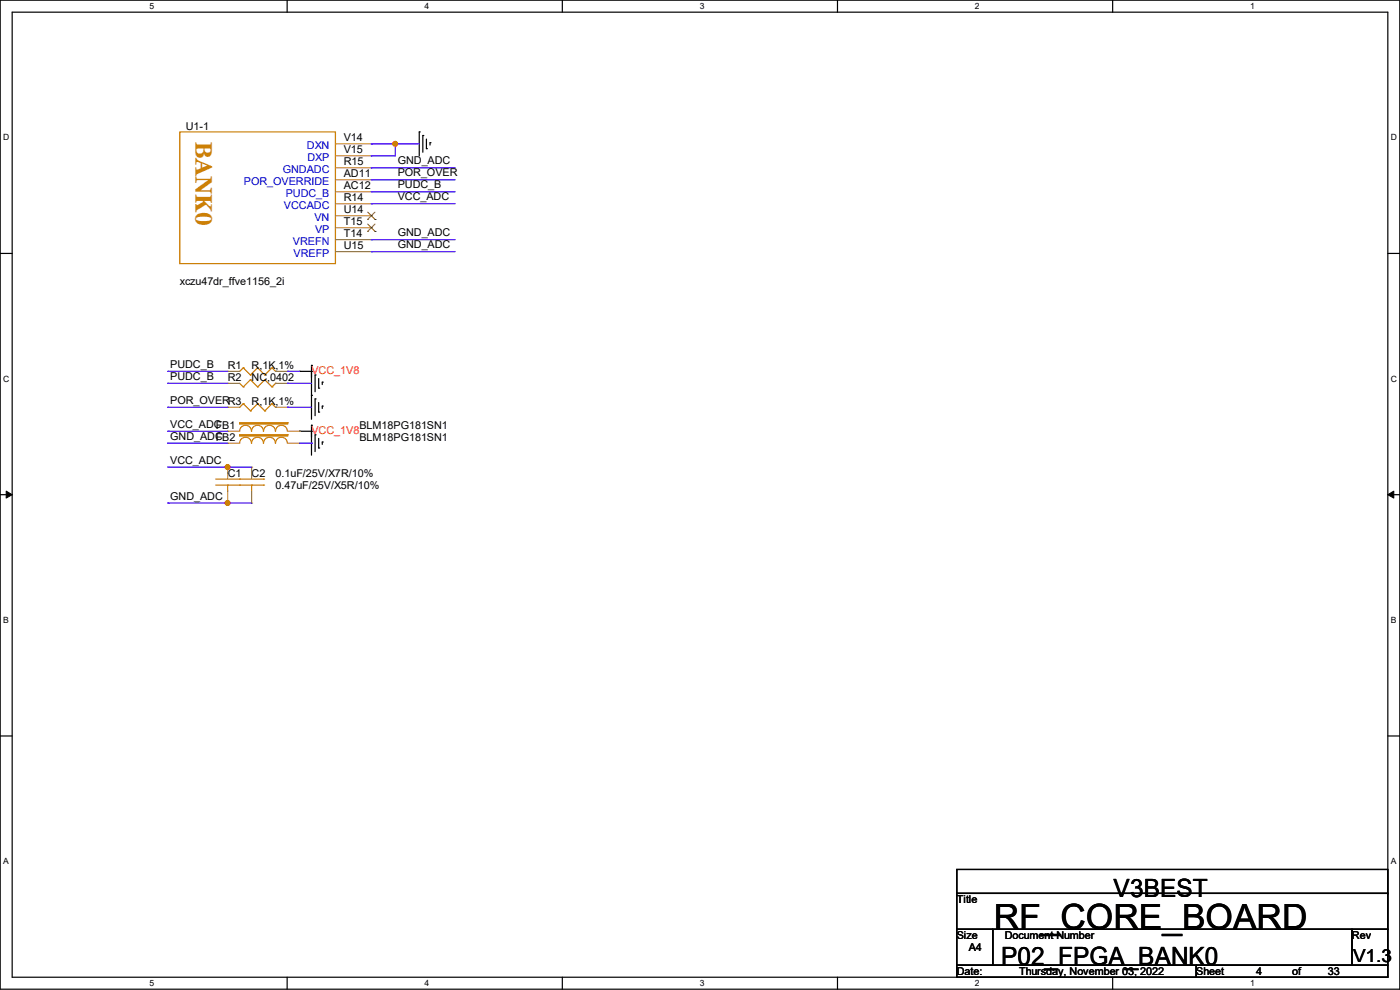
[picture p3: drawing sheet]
<svg xmlns="http://www.w3.org/2000/svg" width="297mm" height="210mm" viewBox="0 0 297 210" stroke-linecap="round" stroke-linejoin="round" font-family="sans-serif">
<path d="M0 0h297v209.8h-297zM2.6 2.6h291.8v204.7h-291.8z" fill="none" stroke="#000" stroke-width=".25"/>
<g fill="#fff">
<path d="M31.7 .3h1v2h-1z"/>
<path d="M31.7 207.6h1v1.9h-1z"/>
</g>
<path d="M60.9 0v2.6M60.9 207.3v2.5" fill="none" stroke="#000" stroke-width=".25"/>
<g fill="#fff">
<path d="M90.1 .3h1v2h-1z"/>
<path d="M90.1 207.6h1v1.9h-1z"/>
</g>
<path d="M119.3 0v2.6M119.3 207.3v2.5" fill="none" stroke="#000" stroke-width=".25"/>
<g fill="#fff">
<path d="M148.5 .3h.9v2h-.9z"/>
<path d="M148.5 207.6h.9v1.9h-.9z"/>
</g>
<path d="M177.7 0v2.6M177.7 207.3v2.5" fill="none" stroke="#000" stroke-width=".25"/>
<g fill="#fff">
<path d="M206.8 .3h1v2h-1z"/>
<path d="M206.8 207.6h1v1.9h-1z"/>
</g>
<path d="M236.1 0v2.6M236.1 207.3v2.5" fill="none" stroke="#000" stroke-width=".25"/>
<g fill="#fff">
<path d="M265.2 .3h1v2h-1z"/>
<path d="M265.2 207.6h1v1.9h-1z"/>
<path d="M.7 28.2h1.2v1.9h-1.2z"/>
<path d="M295.1 28.2h1.2v1.9h-1.2z"/>
<path d="M.7 79.3h1.2v2h-1.2z"/>
<path d="M295.1 79.3h1.2v2h-1.2z"/>
</g>
<path d="M0 53.8h2.6M294.4 53.8h2.6" fill="none" stroke="#000" stroke-width=".25"/>
<g fill="#fff">
<path d="M.7 130.5h1.2v2h-1.2z"/>
<path d="M295.1 130.5h1.1v2h-1.1z"/>
</g>
<path d="M0 104.9h2.6M294.4 104.9h2.6" fill="none" stroke="#000" stroke-width=".25"/>
<path d="M1.3 104.2l1.3 .7-1.3 .8zM294.4 104.9l1.3-.7v1.5z" fill="#000" stroke="#000" stroke-width=".21"/>
<g fill="#fff">
<path d="M.7 181.7h1.2v2h-1.2z"/>
<path d="M295.1 181.7h1.1v2h-1.1z"/>
</g>
<g fill="none" stroke="#000" stroke-width=".25">
<path d="M88.9 28h.1M88.9 28v5.1M89.7 28.7h.1M89.7 28.7v3.6M90.5 31.5h.1M90.5 29.5v2M91.2 30.3h.1M91.2 30.3v.5M63.5 78.8h.1M63.5 78.8h2.6M66.1 77.5h.1M66.1 78.8h.1"/>
<path d="M66.1 77.5v11.4M66.8 79.5h.1M66.8 79.5v3.6M63.5 91.5h.1M63.5 91.5h2.6M66.1 83.9h.1M66.1 90.2h.1M66.1 91.5h.1M66.1 90.2v6.4M66.8 84.6h.1M66.8 92.2h.1M66.8 84.6v3.6"/>
<path d="M66.8 92.2v3.6M67.6 82.3h.1M67.6 87.4h.1M67.6 95h.1M67.6 80.3v2M67.6 85.4v2M67.6 93v2M68.4 81.1h.1M68.4 86.1h.1M68.4 93.8h.1M68.4 81.1v.5M68.4 86.1v.6"/>
<path d="M68.4 93.8v.5M0 156.1h2.6M294.4 156.1h2.6M203 184.4h91.4v5.1h-91.4zM203 189.5h91.4v7.6h-91.4zM203 197.1h7.6v7.7h-7.6zM210.6 197.1h76.2v7.7h-76.2zM286.8 197.1h7.6v7.7h-7.6zM203 204.8h50.8v2.5h-50.8zM253.8 204.8h40.6v2.5h-40.6z"/>
</g>
<g fill="none" stroke="#cc8006" stroke-width=".25">
<path d="M38.1 28h33.1v27.9h-33.1zM51.6 78h.1M51.6 78l-.8 .8M51.6 78l1.5 1.5M53.1 79.5h.1M54.7 78h.1M54.7 78l1.5 1.5M54.7 78l-1.6 1.5M56.2 79.5h.1M57.7 78h.1M57.7 78l-1.5 1.5M57.7 78l.8 .8"/>
<path d="M58.5 78.8h.1M50.8 89.7h10.2M50.8 92.2h10.2M50.8 81.3l.8 .8M50.8 91.5a1.25 1.25 0 0 1 1.3-1.3 1.25 1.25 0 0 1 1.2 1.3 1.29 1.29 0 0 1 1.3-1.3 1.29 1.29 0 0 1 1.3 1.3 1.25 1.25 0 0 1 1.3-1.3 1.25 1.25 0 0 1 1.2 1.3M50.8 94a1.25 1.25 0 0 1 1.3-1.2 1.25 1.25 0 0 1 1.2 1.2 1.29 1.29 0 0 1 1.3-1.2 1.29 1.29 0 0 1 1.3 1.2 1.25 1.25 0 0 1 1.3-1.2 1.25 1.25 0 0 1 1.2 1.2M51.6 82.1h.1M51.6 85.6h.1M51.6 85.6l-.8 .8M51.6 85.6l1.5 1.6M53.1 80.6h.1M53.1 87.2h.1"/>
<path d="M53.1 80.6l-1.5 1.5M53.1 80.6l1.6 1.5M54.7 82.1h.1M54.7 85.6h.1M54.7 85.6l1.5 1.6M54.7 85.6l-1.6 1.6M56.2 80.6h.1M56.2 87.2h.1M56.2 80.6l-1.5 1.5M56.2 80.6l1.5 1.5M57.7 82.1h.1M57.7 85.6h.1"/>
<path d="M57.7 85.6l-1.5 1.6M57.7 85.6l.8 .8M58.5 91.5a1.25 1.25 0 0 1 1.2-1.3 1.25 1.25 0 0 1 1.3 1.3M58.5 94a1.25 1.25 0 0 1 1.2-1.2 1.25 1.25 0 0 1 1.3 1.2M58.5 81.3h.1M58.5 86.4h.1M58.5 81.3l-.8 .8M61 89.7h.1M61 92.2h.1M45.8 101.6h10.1M45.8 102.9h10.1M48.3 102.9h.1"/>
<path d="M48.3 102.9v1.3M50.8 101.6h.1M50.8 102.9h.1M53.4 102.9h.1M53.4 102.9v1.3M55.9 101.6h.1M55.9 102.9h.1"/>
</g>
<g fill="#cc8006" stroke="#cc8006" stroke-width=".25">
<path d="M50.8 89.7h10.2v.3h-10.2z" fill-rule="evenodd"/>
<path d="M50.8 92.2h10.2v.3h-10.2z" fill-rule="evenodd"/>
</g>
<g fill="none" stroke="#a84" stroke-width=".25">
<path d="M71.2 30.5h7.6M71.2 33.1h7.6M71.2 35.6h7.6M71.2 38.1h7.6M78.8 30.5h.1M78.8 33.1h.1M78.8 35.6h.1M78.8 38.1h.1M71.2 40.7h7.6M71.2 43.2h7.6M71.2 45.8h7.6M71.2 48.3h7.6"/>
<path d="M71.2 50.8h7.6M71.2 53.4h7.6M78.8 40.7h.1M78.8 43.2h.1M78.8 45.8h.1M78.8 48.3h.1M78.8 50.8h.1M78.8 53.4h.1M48.3 78.8h.1M48.3 78.8h2.5M58.5 78.8h2.5M61 78.8h.1"/>
<path d="M48.3 91.5h.1M48.3 94h.1M48.3 81.3h.1M48.3 99.1h.1M48.3 86.4h.1M48.3 91.5h2.5M48.3 94h2.5M48.3 81.3h2.5M48.3 99.1v2.5M48.3 86.4h2.5M53.4 99.1h.1M53.4 99.1v2.5"/>
<path d="M58.5 81.3h2.5M58.5 86.4h2.5M61 81.3h.1M61 86.4h.1M61 91.5h2.5M61 94h2.5M63.5 91.5h.1M63.5 94h.1M48.3 106.7h.1M48.3 104.2v2.5M53.4 106.7h.1M53.4 104.2v2.5"/>
</g>
<path d="M78 46.6h.1M78 49.1h.1M78 45l1.6 1.6M78 47.5l1.6 1.6M79.5 45l-1.5 1.6M79.5 47.5l-1.5 1.6M79.6 46.6h.1M79.6 49.1h.1" fill="none" stroke="#804000" stroke-width=".21"/>
<g fill="none" stroke="#4200ff" stroke-width=".25">
<path d="M78.8 30.5h.1M78.8 33.1h.1M78.8 35.6h.1M78.8 38.1h.1M78.8 30.5h10.1M78.8 35.6h17.8M78.8 38.1h17.8M83.9 30.5h.1M83.9 30.5v2.6h-5.1M78.8 50.8h.1M78.8 53.4h.1M78.8 40.7h.1"/>
<path d="M78.8 43.2h.1M78.8 50.8h17.8M78.8 53.4h17.8M78.8 40.7h17.8M78.8 43.2h17.8M35.6 78.8h.1M35.6 78.8h12.7M61 78.8h.1M61 78.8h2.5M35.6 81.3h.1M35.6 86.4h.1M35.6 91.5h.1"/>
<path d="M35.6 94h.1M35.6 99.1h.1M35.6 81.3h12.7M35.6 86.4h12.7M35.6 91.5h12.7M35.6 94h12.7M35.6 99.1h17.8M48.3 99.1h.1M61 81.3h.1M61 86.4h.1M61 81.3h5.1M61 86.4h5.1"/>
<path d="M63.5 94h2.6M66.1 94h.1M35.6 106.7h.1M35.6 106.7h17.8M48.3 106.7h.1"/>
</g>
<g fill="#f00" stroke="#f00" stroke-width=".25">
<circle cx="48.3" cy="99.1" r=".49"/>
<circle cx="48.3" cy="106.7" r=".49"/>
<circle cx="83.8" cy="30.5" r=".49"/>
</g>
<text font-size="7.4" x="210.9" y="197.1">RF_CORE_BOARD</text>
<g font-size="5.3">
<text x="236.3" y="190.2">V3BEST</text>
<text x="212.4" y="204.7">P02_FPGA_BANK0</text>
</g>
<text font-size="5.1" fill="#cc8006" x="41.5" y="30" transform="rotate(90 41.5 30)">BANK0</text>
<text font-size="3.8" x="287.1" y="204.1">V1.3</text>
<g font-size="2.3">
<text x="39.4" y="27.5">U1-1</text>
<text x="72.9" y="30">V14</text>
<text x="72.9" y="32.5">V15</text>
<text x="72.9" y="35.1">R15</text>
<text x="84.4" y="34.9">GND_ADC</text>
<text x="72.9" y="37.6">AD11</text>
<text x="72.9" y="40.1">AC12</text>
<text x="84.4" y="37.4">POR_OVER</text>
<text x="84.4" y="40">PUDC_B</text>
<text x="72.9" y="42.7">R14</text>
<text x="72.9" y="45.2">U14</text>
<text x="72.9" y="47.8">T15</text>
<text x="84.4" y="42.5">VCC_ADC</text>
<text x="72.9" y="50.3">T14</text>
<text x="72.9" y="52.8">U15</text>
<text x="84.4" y="50.1">GND_ADC</text>
<text x="84.4" y="52.7">GND_ADC</text>
<text x="38.1" y="60.5">xczu47dr_ffve1156_2i</text>
<text x="36.1" y="78.1">PUDC_B</text>
<text x="36.1" y="80.6">PUDC_B</text>
<text x="48.3" y="78.3">R1</text>
<text x="48.3" y="80.9">R2</text>
<text x="53.4" y="78.3">R,1K,1%</text>
<text x="53.4" y="80.9">NC,0402</text>
<text x="36.1" y="85.7">POR_OVERR3</text>
<text x="53.4" y="85.9">R,1K,1%</text>
<text x="36.1" y="90.8">VCC_ADC</text>
<text x="36.1" y="93.3">GND_ADC</text>
<text x="45.8" y="91">FB1</text>
<text x="45.8" y="93.6">FB2</text>
<text x="76.2" y="93.6">BLM18PG181SN1</text>
<text x="76.2" y="91">BLM18PG181SN1</text>
<text x="36.1" y="98.4">VCC_ADC</text>
<text x="48.3" y="101.2">C1</text>
<text x="53.4" y="101.2">C2</text>
<text x="58.5" y="101.2">0.1uF/25V/X7R/10%</text>
<text x="36.1" y="106">GND_ADC</text>
<text x="58.5" y="103.7">0.47uF/25V/X5R/10%</text>
<text x="203" y="191.6">Title</text>
<text x="203" y="199.2">Size</text>
<text x="205.5" y="201.8">A4</text>
<text x="213.1" y="199.2">Document Number</text>
<text x="286.8" y="199.2">Rev</text>
<text x="203" y="206.8">Date:</text>
<text x="216.2" y="206.8">Thursday, November 03, 2022</text>
<text x="253.8" y="206.8">Sheet</text>
<text x="266.5" y="206.8">4</text>
<text x="274.1" y="206.8">of</text>
<text x="281.7" y="206.8">33</text>
</g>
<g font-size="2.3" fill="#00c">
<text x="65.1" y="31.6">DXN</text>
<text x="65.2" y="34.1">DXP</text>
<text x="51.7" y="39.2">POR_OVERRIDE</text>
<text x="60" y="36.7">GNDADC</text>
<text x="60.6" y="41.7">PUDC_B</text>
<text x="60.2" y="44.3">VCCADC</text>
<text x="66.7" y="46.8">VN</text>
<text x="62.1" y="51.9">VREFN</text>
<text x="66.8" y="49.4">VP</text>
<text x="62.3" y="54.4">VREFP</text>
</g>
<g font-size="2.3" fill="#f00">
<text x="66.1" y="79.3">VCC_1V8</text>
<text x="66.1" y="92">VCC_1V8</text>
</g>
<g font-size="1.8">
<text x="31.7" y="1.9">5</text>
<text x="90.1" y="1.9">4</text>
<text x="148.5" y="1.9">3</text>
<text x="206.8" y="1.9">2</text>
<text x="265.2" y="1.9">1</text>
<text x=".7" y="29.8">D</text>
<text x="295.1" y="29.8">D</text>
<text x=".7" y="80.9">C</text>
<text x="295.1" y="80.9">C</text>
<text x=".7" y="132.1">B</text>
<text x="295.1" y="132.1">B</text>
<text x=".7" y="183.3">A</text>
<text x="295.1" y="183.3">A</text>
<text x="31.7" y="209.2">5</text>
<text x="90.1" y="209.2">4</text>
<text x="148.5" y="209.2">3</text>
<text x="206.8" y="209.2">2</text>
<text x="265.2" y="209.2">1</text>
</g>
</svg>
